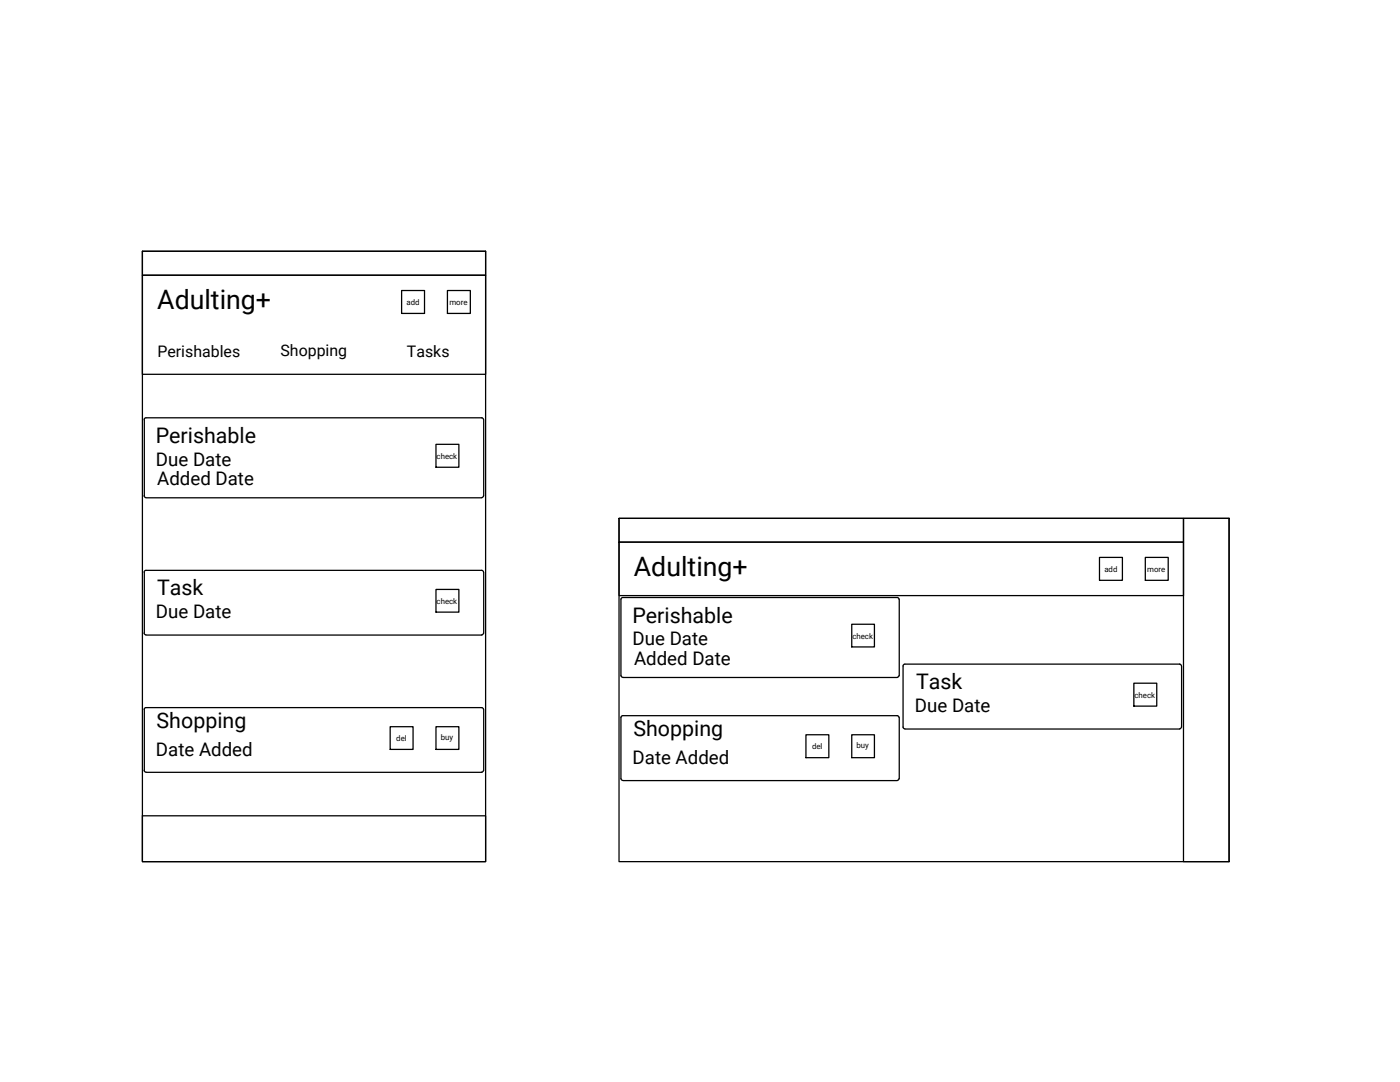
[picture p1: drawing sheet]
<svg xmlns="http://www.w3.org/2000/svg" width="279mm" height="216mm" viewBox="0 0 279 216" stroke-linecap="round" stroke-linejoin="round" font-family="sans-serif">
<!-- layer: 0 -->
<g fill="none" stroke="#000" stroke-width=".25">
<path d="M28.4 50.1h68.5v4.8h-68.5zM28.4 50.1h68.5v121.8h-68.5zM28.4 54.9h68.5v19.8h-68.5zM80.2 58h4.5v4.5h-4.5zM89.3 58h4.6v4.5h-4.6zM28.8 98.9l.3 .4M28.8 83.7v15.2M29.1 99.3h67.1M87 88.7h4.6v4.5h-4.6zM96.5 83.7l-.4-.3h-67h-.2l-.1 .3M96.5 98.9l-.4 .4M96.5 83.7v15.2"/>
<path d="M28.8 114.2v12.1M87 117.6h4.6v4.5h-4.6zM96.5 114.2l-.4-.4h-67l-.2 .1-.1 .3M96.5 114.2v12.1M123.5 103.4h112.7v4.8h-112.7zM123.5 103.4h121.8v68.5h-121.8zM123.5 108.2h112.7v10.6h-112.7zM179.4 119.6l-.3-.4-55 .1-.2 .3v15.2M179.5 119.6v15.2M219.4 111.2h4.6v4.6h-4.6zM228.6 111.2h4.5v4.6h-4.5zM236.2 103.4h9.1v68.5h-9.1z"/>
<path d="M28.8 126.3l.3 .4M29.1 126.7h67.1M96.5 126.3l-.4 .4M123.9 134.8l.4 .4 54.8-.1 .3-.3M170 124.6h4.5v4.5h-4.5zM180.2 132.9v12.2l.4 .3M180.6 132.5l-.4 .4M180.6 132.5h54.8M226.3 136.3h4.6v4.6h-4.6zM235.4 132.5l.4 .4M235.8 132.9v12.2M28.8 153.7l.3 .4"/>
<path d="M28.8 141.6v12.1M29.1 154.1h67.1M77.9 145h4.5v4.5h-4.5zM87 145h4.6v4.5h-4.6zM96.5 141.6l-.4-.4h-67h-.2l-.1 .4M96.5 153.7l-.4 .4M96.5 141.6v12.1M123.9 143.2v12.2l.4 .3M124.3 155.8h54.8M160.8 146.6h4.6v4.6h-4.6zM170 146.6h4.5v4.6h-4.5zM179.4 143.2l-.3-.4h-54.8l-.2 .1-.2 .3"/>
<path d="M179.4 155.4l-.3 .3M179.5 143.2v12.2M180.6 145.5h54.8M235.8 145.1l-.4 .3M28.4 162.8h68.5v9.1h-68.5z"/>
</g>
<g font-size="5.3">
<text x="31.4" y="61.7">Adulting+</text>
<text x="126.5" y="114.9">Adulting+</text>
</g>
<g font-size="4.3">
<text x="31.1" y="88.4">Perishable</text>
<text x="31.3" y="118.8">Task</text>
<text x="126.2" y="124.2">Perishable</text>
<text x="182.8" y="137.6">Task</text>
<text x="31.3" y="145.3">Shopping</text>
<text x="126.4" y="147">Shopping</text>
</g>
<g font-size="3.7">
<text x="31.1" y="92.9">Due Date</text>
<text x="31.4" y="96.7">Added Date</text>
<text x="31.1" y="123.4">Due Date</text>
<text x="126.3" y="128.8">Due Date</text>
<text x="126.5" y="132.6">Added Date</text>
<text x="182.6" y="142.1">Due Date</text>
<text x="31.1" y="150.8">Date Added</text>
<text x="126.3" y="152.4">Date Added</text>
</g>
<g font-size="3.2">
<text x="31.4" y="71.3">Perishables</text>
<text x="56" y="71">Shopping</text>
<text x="81.2" y="71.3">Tasks</text>
</g>
<g font-size="1.6">
<text x="81.1" y="60.8">add</text>
<text x="89.7" y="60.8">more</text>
<text x="87.1" y="91.5">check</text>
<text x="220.4" y="114.1">add</text>
<text x="229" y="114.1">more</text>
<text x="87.1" y="120.5">check</text>
<text x="170.1" y="127.4">check</text>
<text x="226.4" y="139.2">check</text>
<text x="79.1" y="147.9">del</text>
<text x="88" y="147.7">buy</text>
<text x="162.1" y="149.5">del</text>
<text x="170.9" y="149.3">buy</text>
</g>
</svg>
